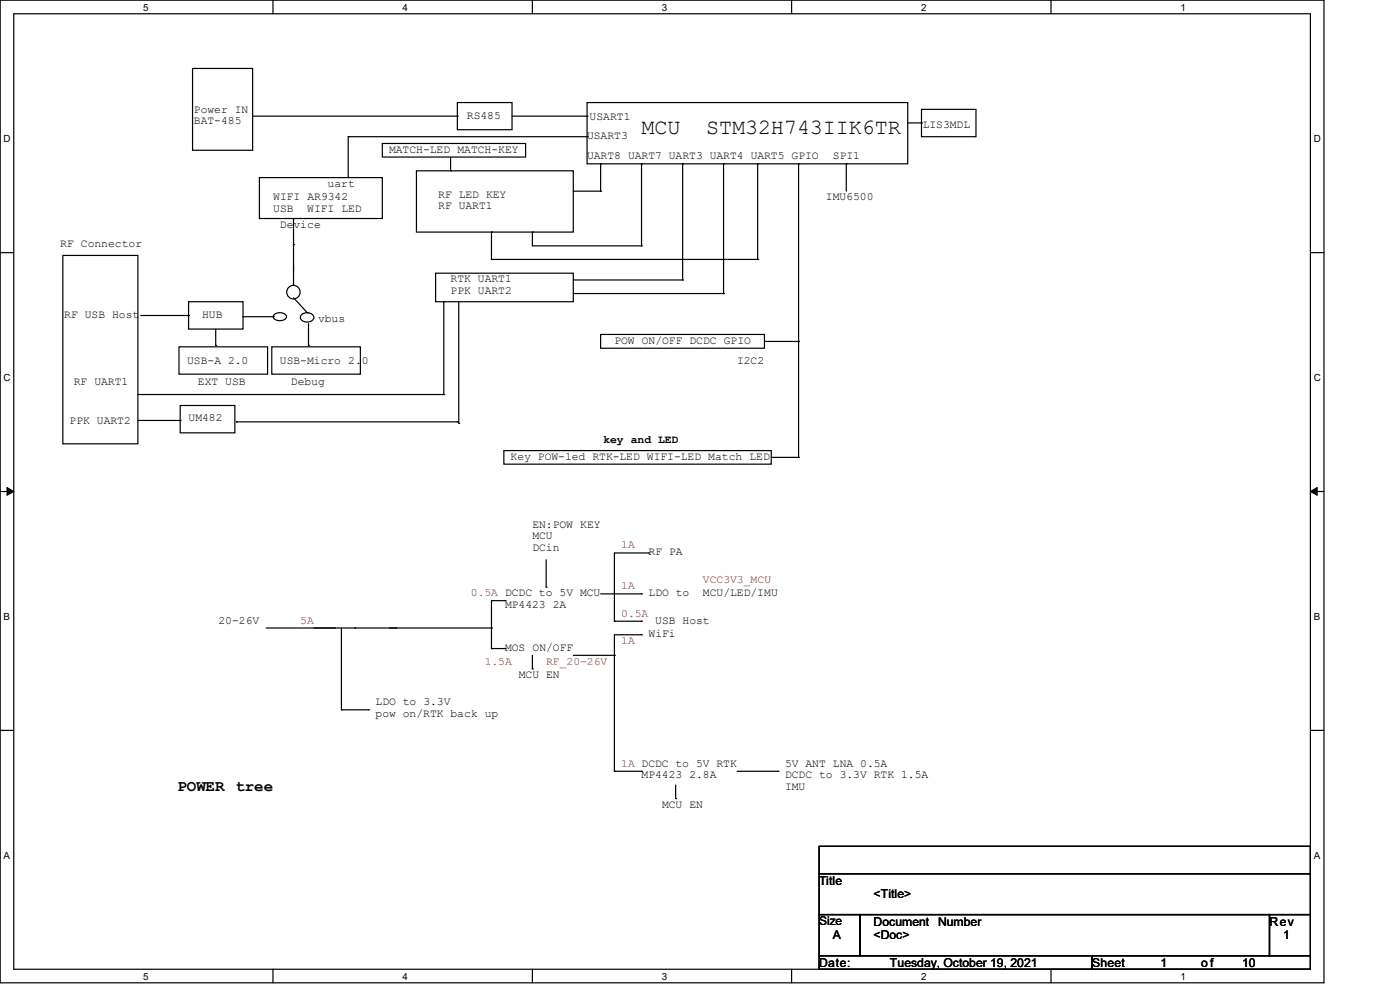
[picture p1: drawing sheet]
<svg xmlns="http://www.w3.org/2000/svg" width="297mm" height="210mm" viewBox="0 0 297 210" stroke-linecap="round" stroke-linejoin="round" font-family="sans-serif">
<path d="M0 0h280.9v208.5h-280.9zM2.9 2.9h275.1v202.7h-275.1z" fill="none" stroke="#000" stroke-width=".25"/>
<g fill="#fff">
<path d="M30.4 .3h1.1v2.4h-1.1z"/>
<path d="M30.4 205.9h1.1v2.3h-1.1z"/>
</g>
<path d="M57.9 0v2.9M57.9 205.6v2.9" fill="none" stroke="#000" stroke-width=".25"/>
<g fill="#fff">
<path d="M85.4 .3h1.1v2.4h-1.1z"/>
<path d="M85.4 205.9h1.1v2.3h-1.1z"/>
</g>
<path d="M112.9 0v2.9M112.9 205.6v2.9" fill="none" stroke="#000" stroke-width=".25"/>
<g fill="#fff">
<path d="M140.4 .3h1.2v2.4h-1.2z"/>
<path d="M140.4 205.9h1.2v2.3h-1.2z"/>
</g>
<path d="M167.9 0v2.9M167.9 205.6v2.9" fill="none" stroke="#000" stroke-width=".25"/>
<g fill="#fff">
<path d="M195.4 .3h1.2v2.4h-1.2z"/>
<path d="M195.4 205.9h1.2v2.3h-1.2z"/>
</g>
<path d="M223 0v2.9M223 205.6v2.9" fill="none" stroke="#000" stroke-width=".25"/>
<g fill="#fff">
<path d="M250.4 .3h1.2v2.4h-1.2z"/>
<path d="M250.4 205.9h1.2v2.3h-1.2z"/>
<path d="M.8 28.2h1.4v2.4h-1.4z"/>
<path d="M278.7 28.2h1.5v2.4h-1.5z"/>
<path d="M.8 78.9h1.4v2.3h-1.4z"/>
<path d="M278.7 78.9h1.5v2.3h-1.5z"/>
</g>
<path d="M0 53.6h2.9M278 53.6h2.9" fill="none" stroke="#000" stroke-width=".25"/>
<g fill="#fff">
<path d="M.8 129.6h1.3v2.3h-1.3z"/>
<path d="M278.7 129.6h1.4v2.3h-1.4z"/>
</g>
<path d="M0 104.3h2.9M278 104.3h2.9" fill="none" stroke="#000" stroke-width=".25"/>
<path d="M1.5 103.4l1.4 .9-1.4 .8zM278 104.3l1.4-.9v1.7z" fill="#000" stroke="#000" stroke-width=".21"/>
<g fill="#fff">
<path d="M.8 180.3h1.3v2.3h-1.3z"/>
<path d="M278.7 180.3h1.4v2.3h-1.4z"/>
</g>
<g fill="none" stroke="#000" stroke-width=".25">
<path d="M40.9 14.5h12.7v17.4h-12.7zM53.6 24.6h43.4M55 37.7h26.1v8.7h-26.1zM73.9 29h.1M73.9 29h50.6M73.9 29v8.7M81.1 30.4h30.4v2.9h-30.4zM88.3 36.2h33.3v13h-33.3zM95.6 36.2h.1M95.6 33.3v2.9M97 21.8h11.6v5.7h-11.6zM97 24.6h.1"/>
<path d="M108.6 24.6h15.9M124.5 21.8h68.1v13h-68.1zM124.5 29h.1M124.5 24.6h.1M127.4 34.8h.1M127.4 34.8v5.8M136.1 34.8h.1M136.1 34.8v17.4M144.8 34.8h.1M144.8 34.8v24.6M153.5 34.8h.1M153.5 34.8v27.5"/>
<path d="M160.7 34.8h.1M160.7 34.8v20.2M169.4 34.8h.1M169.4 34.8v62.2M179.5 34.8h.1M179.5 34.8v5.8M192.6 26.1h2.9M195.5 23.2h11.6v5.8h-11.6zM195.5 26.1h.1M13.3 54.2h16v39.9h-16zM62.3 51.9h.1M62.3 46.4h.1"/>
<path d="M62.3 46.4v14.1M92.4 58h29.2v6h-29.2zM104.3 49.2h.1M104.3 49.2v5.8h56.4M112.9 49.2h.1M112.9 49.2v3h23.2M121.6 40.6h5.8M121.6 59.4h23.2M127.4 40.6h.1M136.1 52.2h.1M144.8 59.4h.1M160.7 55h.1"/>
<path d="M29.8 66.9h10.2M38 73.6h18.8v5.8h-18.8zM40 64h11.6v5.8h-11.6zM40 66.9h.1M45.8 73.3h.1M45.8 69.8v3.5M51.6 67.2h.1M51.6 67.2h6.6M57.7 73.6h18.8v5.8h-18.8zM58.2 66.7a1.69 1.69 0 0 1 2.6 .5 1.61 1.61 0 0 1-2.8 0zM62.3 60.5h.1M62.3 63.2l2.9 3.1"/>
<path d="M64 66.7a1.6 1.6 0 0 1 2.6 .6 1.54 1.54 0 0 1-1.4 1 1.54 1.54 0 0 1-1.5-1zM65.2 66.3h.1M65.4 73.3h.1M65.4 68.7v4.6M94.1 64h.1M94.1 64v19.7M97.3 64v25.8M121.6 62.3h31.9M127.4 71h34.8v2.9h-34.8zM153.5 62.3h.1M162.2 72.4h7.2M169.4 72.4h.1"/>
<path d="M29.3 89.2h8.9M29.3 83.7h64.8M38.2 86h11.6v5.8h-11.6zM38.2 89.2h.1M50.1 89.5h.1M50.1 89.5h47.2M94.1 83.7h.1M97 89.5h.1M97.3 89.8h.1M106.9 95.6h56.7v2.9h-56.7zM163.6 97h5.8M169.4 97h.1"/>
<path d="M115.9 118.7v5.8M137.6 117.3h.1M137.6 117.3h-7.3v14.5M56.5 133.2h47.8M71 133.2h.1M72.4 133.2v17.4M75.3 133.2h.1M84 133.2h.1M104.3 133.2h.1M104.3 137.6h.1M104.3 137.6h2.8M107.1 127.4h.1"/>
<path d="M107.1 137.6h.1M107.1 127.4h-2.8v10.2M112.9 139v2.9M115.9 124.5h.1M121.6 139h8.7M127.4 126h8.7M130.3 139h.1M130.3 131.8h.1M130.3 131.8h5.8M136.1 131.8h.1M136.1 134.7h.1M136.1 126h.1"/>
<path d="M136.1 134.7h-5.8v28.9M0 154.9h2.9M72.4 150.6h.1M72.4 150.6h5.8M78.2 150.6h.1M112.9 141.9h.1M278 154.9h2.9M130.3 163.6h.1M130.3 163.6h5.8M136.1 163.6h.1M143.3 169.4h.1M143.3 166.5v2.9"/>
<path d="M156.4 163.6h8.7M165.1 163.6h.1M173.8 179.5h104.2v5.8h-104.2zM173.8 185.3h104.2v8.7h-104.2zM173.8 194h8.7v8.7h-8.7zM182.5 194h86.8v8.7h-86.8zM269.3 194h8.7v8.7h-8.7zM173.8 202.7h57.9v2.9h-57.9zM231.7 202.7h46.3v2.9h-46.3z"/>
<circle cx="62.2" cy="62" r="1.43"/>
</g>
<g font-size="4.6">
<text x="136.1" y="28.3">MCU</text>
<text x="149.8" y="28.3">STM32H743IIK6TR</text>
</g>
<text font-size="3.3" x="37.7" y="167.8">POWER tree</text>
<g font-size="2.6">
<text x="173.8" y="187.7">Title</text>
<text x="185.3" y="190.6">&lt;Title&gt;</text>
<text x="185.3" y="196.3">Document</text>
<text x="199" y="196.3">Number</text>
<text x="269.3" y="196.3">Rev</text>
<text x="176.7" y="199.3">A</text>
<text x="185.3" y="199.3">&lt;Doc&gt;</text>
<text x="272.2" y="199.3">1</text>
<text x="173.8" y="205.1">Date:</text>
<text x="188.8" y="205.1">Tuesday, October 19, 2021</text>
<text x="231.7" y="205.1">Sheet</text>
<text x="246.2" y="205.1">1</text>
<text x="254.8" y="205.1">of</text>
<text x="263.5" y="205.1">10</text>
</g>
<text font-size="2.5" x="173.8" y="196.3">Size</text>
<g font-size="2.4">
<text x="41.1" y="24">Power IN</text>
<text x="41.1" y="26.4">BAT-485</text>
<text x="99.1" y="25.1">RS485</text>
<text x="124.5" y="29.5">USART3</text>
<text x="125.1" y="25.4">USART1</text>
<text x="195.7" y="27.2">LIS3MDL</text>
<text x="82.5" y="32.4">MATCH-LED MATCH-KEY</text>
<text x="124.5" y="33.8">UART8 UART7 UART3 UART4 UART5 GPIO</text>
<text x="176.7" y="33.8">SPI1</text>
<text x="69.5" y="39.6">uart</text>
<text x="93" y="42">RF LED KEY</text>
<text x="58" y="42.5">WIFI AR9342</text>
<text x="58" y="44.9">USB</text>
<text x="65.2" y="44.9">WIFI LED</text>
<text x="93" y="44.4">RF UART1</text>
<text x="175.2" y="42.5">IMU6500</text>
<text x="12.8" y="52.4">RF Connector</text>
<text x="59.4" y="48.3">Device</text>
<text x="95.6" y="59.9">RTK UART1</text>
<text x="95.6" y="62.3">PPK UART2</text>
<text x="13.6" y="67.4">RF USB Host</text>
<text x="42.9" y="67.4">HUB</text>
<text x="67.5" y="68.3">vbus</text>
<text x="39.7" y="77.3">USB-A 2.0</text>
<text x="59.4" y="77.3">USB-Micro 2.0</text>
<text x="130.3" y="72.9">POW ON/OFF DCDC GPIO</text>
<text x="156.4" y="77.3">I2C2</text>
<text x="15.7" y="81.6">RF UART1</text>
<text x="42" y="81.6">EXT USB</text>
<text x="61.7" y="81.6">Debug</text>
<text x="40" y="89.4">UM482</text>
<text x="14.8" y="90">PPK UART2</text>
<text x="128" y="94.1">key and LED</text>
<text x="108.3" y="97.5">Key POW-led RTK-LED WIFI-LED Match LED</text>
<text x="112.9" y="112">EN:POW KEY</text>
<text x="112.9" y="114.4">MCU</text>
<text x="112.9" y="116.8">DCin</text>
<text x="137.6" y="117.8">RF PA</text>
<text x="107.1" y="128.9">MP4423 2A</text>
<text x="137.6" y="126.5">LDO to</text>
<text x="149.1" y="126.5">MCU/LED/IMU</text>
<text x="46.4" y="132.3">20-26V</text>
<text x="137.6" y="135.2">WiFi</text>
<text x="139" y="132.3">USB Host</text>
<text x="107.1" y="138">MOS ON/OFF</text>
<text x="110.1" y="143.8">MCU EN</text>
<text x="79.7" y="149.6">LDO to 3.3V</text>
<text x="79.7" y="152.1">pow on/RTK back up</text>
<text x="136.1" y="165.1">MP4423 2.8A</text>
<text x="166.5" y="162.7">5V ANT LNA 0.5A</text>
<text x="166.5" y="165.1">DCDC to 3.3V RTK 1.5A</text>
<text x="166.5" y="167.5">IMU</text>
<text x="140.5" y="171.4">MCU EN</text>
</g>
<g font-size="2.4" fill="#f00">
<text x="131.8" y="116.3">1A</text>
<text x="131.8" y="125.1">1A</text>
<text x="149.1" y="123.6">VCC3V3_MCU</text>
<text x="99.9" y="126.5">0.5A DCDC to 5V MCU</text>
<text x="131.8" y="130.8">0.5A</text>
<text x="63.7" y="132.3">5A</text>
<text x="131.8" y="136.6">1A</text>
<text x="102.8" y="141">1.5A</text>
<text x="115.9" y="141">RF_20-26V</text>
<text x="131.8" y="162.7">1A DCDC to 5V RTK</text>
</g>
<g font-size="2.1">
<text x="30.4" y="2.2">5</text>
<text x="85.4" y="2.2">4</text>
<text x="140.4" y="2.2">3</text>
<text x="195.4" y="2.2">2</text>
<text x="250.4" y="2.2">1</text>
<text x=".8" y="30.1">D</text>
<text x="278.7" y="30.1">D</text>
<text x=".8" y="80.8">C</text>
<text x="278.7" y="80.8">C</text>
<text x=".8" y="131.5">B</text>
<text x="278.7" y="131.5">B</text>
<text x=".8" y="182.2">A</text>
<text x="278.7" y="182.2">A</text>
<text x="30.4" y="207.8">5</text>
<text x="85.4" y="207.8">4</text>
<text x="140.4" y="207.8">3</text>
<text x="195.4" y="207.8">2</text>
<text x="250.4" y="207.8">1</text>
</g>
</svg>
